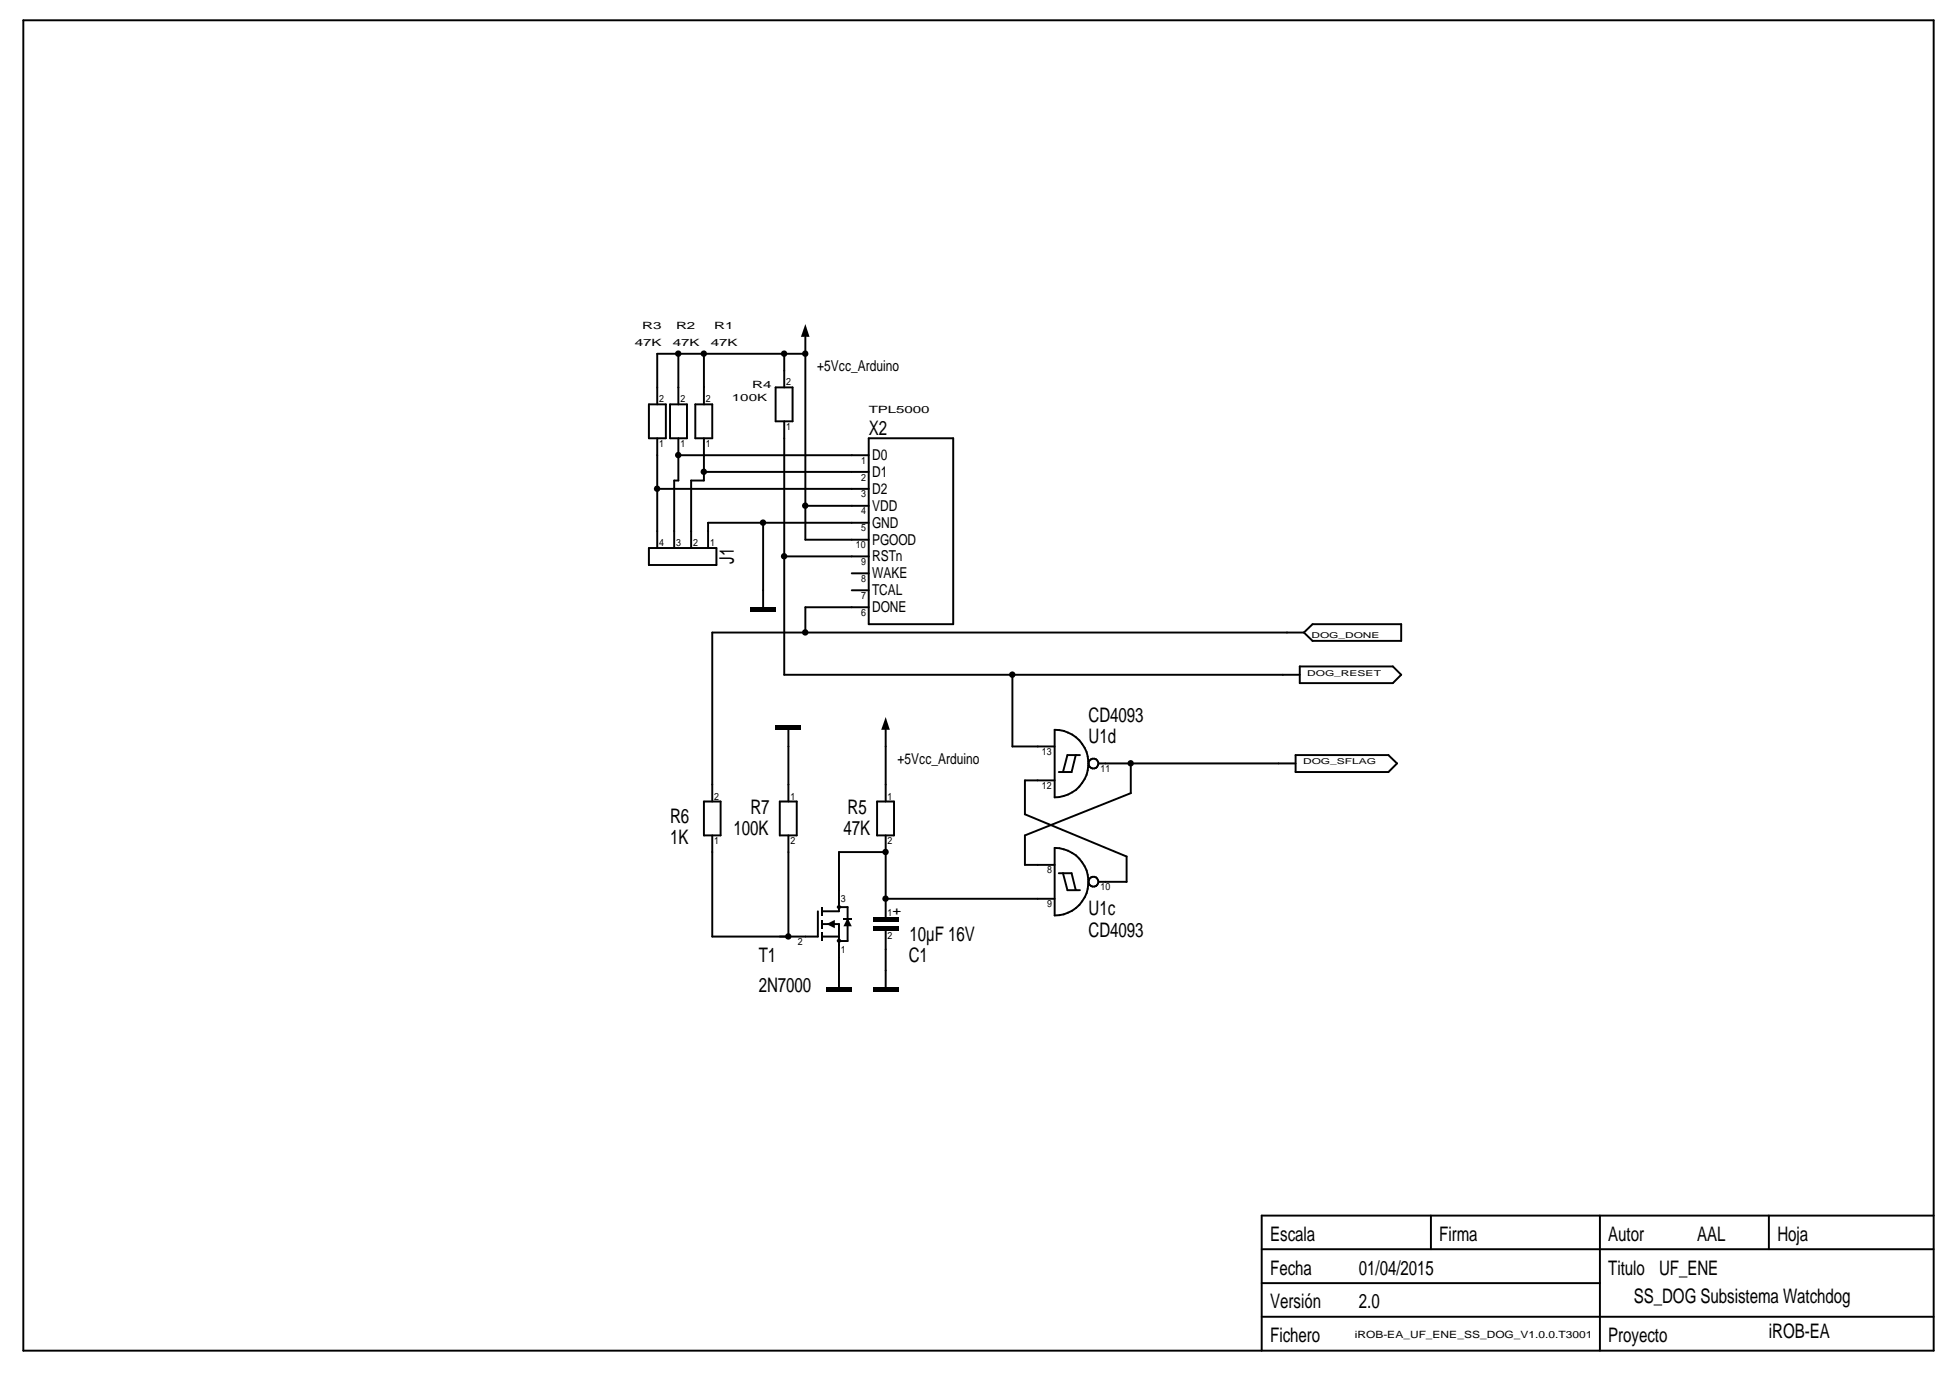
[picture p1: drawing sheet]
<svg xmlns="http://www.w3.org/2000/svg" width="297mm" height="210mm" viewBox="0 0 297 210" stroke-linecap="round" stroke-linejoin="round" font-family="sans-serif">
<g fill="none" stroke="#000" stroke-width=".3">
<path d="M3.6 3.1h291v202.6h-291zM103.3 53.9v7.7M107.2 53.9v7.7M118.1 59h2.6v5.2h-2.6zM119.5 53.9v5.1M122.7 51.3v30.9h9.6M122.7 53.9h-22.6v7.7M98.8 61.6h2.6v5.2h-2.6zM100.1 74.5h32.2M100.1 66.8v16.7M102.1 61.6h2.5v5.2h-2.5zM103.3 69.3h29"/>
<path d="M103.3 66.8v6.4h-.6v10.3M105.9 61.6h2.6v5.2h-2.6zM107.2 71.9h25.1M107.2 66.8v6.4h-1.9v10.3M116.2 79.6v12.9M119.5 64.2v38.6h78.5M122.7 77h9.6M132.3 79.6h-24.4v3.9M132.3 66.8h12.9v28.3h-12.9zM98.8 83.5h10.3v2.6h-10.3zM119.5 84.8h12.8M129.7 89.9h2.6"/>
<path d="M129.7 87.3h2.6M132.3 92.5h-9.6v3.9M198.6 96.4l1.3-1.3h13.5v2.5h-13.5zM198.6 96.4h-90.1v25.7M120.1 111.2v10.9M134.9 111.2v10.9M154.2 102.8v10.9h6.5M160.7 118.9h-4.6v5.1l15.5 6.5v3.8h-4.3M160.7 111.2a5.1 5.1 0 0 1 5.1 5.1 5.1 5.1 0 0 1-5.1 5.2zM163.9 115l-.7 2.6h-1.9M164.5 115h-1.9l-.7 2.6M167.3 116.3h30.1"/>
<path d="M172.3 116.3v4.5l-16.2 6.5v4.4h4.6M197.4 115h14.1l1.3 1.3-1.3 1.3h-14.1zM198 101.5h14.2l1.2 1.3-1.2 1.3h-14.2zM107.2 122.1h2.6v5.2h-2.6zM108.5 127.3v15.4h16.1v-3.9M118.8 122.1h2.6v5.2h-2.6zM120.1 127.3v15.4M127.8 138.2h1.3v5.1h-1.3M133.6 122.1h2.6v5.2h-2.6zM134.9 127.3v12.5M134.9 129.8h-7.1v9h-2.6M134.9 136.9h25.8"/>
<path d="M160.7 129.2a5.1 5.1 0 0 1 5.1 5.1 5.1 5.1 0 0 1-5.1 5.1zM161.3 133h1.9l.7 2.6M161.9 133l.7 2.6h1.9M125.2 140.8h2.6v9.6M125.2 142.7h2.6M134.9 141.7v8.7M192.2 195.5h51.5M192.2 190.3h102.4M218 185.2v5.1M243.7 185.2v20.5M269.4 185.2v5.1M294.6 185.2h-102.4v20.5"/>
<path d="M192.2 200.6h102.4"/>
<circle cx="166.6" cy="116.3" r=".76"/>
<circle cx="166.6" cy="134.3" r=".76"/>
</g>
<g fill="#000">
<path d="M122.7 49.4l.6 1.9h-1.3zM134.9 109.2l.6 2h-1.3zM125.9 140.8l1.3-.7v1.3zM129.1 139.8l.6 1.3h-1.2z"/>
<path d="M114.3 92.5h3.8v.6h-3.8z" fill-rule="evenodd"/>
<path d="M118.1 110.5h3.9v.7h-3.9z" fill-rule="evenodd"/>
<path d="M125.1 138.2h.3v1.2h-.3z" fill-rule="evenodd"/>
<path d="M128.5 139.8h1.2v.3h-1.2z" fill-rule="evenodd"/>
<path d="M133 139.8h3.8v.6h-3.8z" fill-rule="evenodd"/>
<path d="M125.1 142h.3v1.3h-.3z" fill-rule="evenodd"/>
<path d="M125.1 140.1h.3v1.3h-.3z" fill-rule="evenodd"/>
<path d="M125.9 150.4h3.8v.6h-3.8z" fill-rule="evenodd"/>
<path d="M133 150.4h3.8v.6h-3.8z" fill-rule="evenodd"/>
<path d="M133 141.1h3.8v.6h-3.8z" fill-rule="evenodd"/>
<circle cx="103.3" cy="53.9" r=".49"/>
<circle cx="107.2" cy="53.9" r=".49"/>
<circle cx="119.4" cy="53.9" r=".49"/>
<circle cx="122.7" cy="53.9" r=".49"/>
<circle cx="100.1" cy="74.4" r=".49"/>
<circle cx="103.3" cy="69.3" r=".49"/>
<circle cx="107.2" cy="71.9" r=".49"/>
<circle cx="116.2" cy="79.6" r=".49"/>
<circle cx="122.7" cy="77" r=".49"/>
<circle cx="119.4" cy="84.7" r=".49"/>
<circle cx="122.7" cy="96.3" r=".49"/>
<circle cx="154.2" cy="102.8" r=".49"/>
<circle cx="172.2" cy="116.3" r=".49"/>
<circle cx="127.8" cy="138.2" r=".33"/>
<circle cx="134.9" cy="136.9" r=".49"/>
<circle cx="134.9" cy="129.8" r=".49"/>
<circle cx="120.1" cy="142.6" r=".49"/>
<circle cx="127.8" cy="143.3" r=".33"/>
</g>
<g font-size="3">
<text x="132.3" y="66.3">X2</text>
<text x="111.8" y="85.9" transform="rotate(-90 111.8 85.9)">J1</text>
<text x="165.8" y="113.2">U1d</text>
<text x="165.8" y="109.9">CD4093</text>
<text x="102.1" y="125.3">R6</text>
<text x="114.3" y="124">R7</text>
<text x="129.1" y="124">R5</text>
<text x="102.1" y="128.5">1K</text>
<text x="111.7" y="127.3">100K</text>
<text x="128.5" y="127.3">47K</text>
<text x="138.6" y="143.3">10µF 16V</text>
<text x="165.8" y="139.4">U1c</text>
<text x="165.8" y="142.7">CD4093</text>
<text x="115.6" y="146.6">T1</text>
<text x="138.4" y="146.6">C1</text>
<text x="115.6" y="151">2N7000</text>
<text x="193.5" y="189">Escala</text>
<text x="219.2" y="189">Firma</text>
<text x="245" y="189">Autor</text>
<text x="258.5" y="189">AAL</text>
<text x="270.8" y="189">Hoja</text>
<text x="193.5" y="194.1">Fecha</text>
<text x="207" y="194.1">01/04/2015</text>
<text x="245" y="194.1">Titulo</text>
<text x="252.7" y="194.1">UF_ENE</text>
<text x="193.5" y="199.3">Versión</text>
<text x="207" y="199.3">2.0</text>
<text x="248.9" y="198.5">SS_DOG Subsistema Watchdog</text>
<text x="269.4" y="203.8">iROB-EA</text>
<text x="193.5" y="204.5">Fichero</text>
<text x="245" y="204.5">Proyecto</text>
</g>
<g font-size="2.3">
<text x="124.5" y="56.6">+5Vcc_Arduino</text>
<text x="132.8" y="70.1">D0</text>
<text x="132.8" y="77.8">VDD</text>
<text x="132.8" y="75.2">D2</text>
<text x="132.8" y="72.6">D1</text>
<text x="132.8" y="83">PGOOD</text>
<text x="132.8" y="80.4">GND</text>
<text x="132.8" y="88.1">WAKE</text>
<text x="132.8" y="85.5">RSTn</text>
<text x="132.8" y="93.3">DONE</text>
<text x="132.8" y="90.7">TCAL</text>
<text x="136.7" y="116.4">+5Vcc_Arduino</text>
<text x="137.3" y="139.4" transform="rotate(-90 137.3 139.4)">+</text>
</g>
<g font-size="1.5">
<text x="96.7" y="52.7">47K</text>
<text x="97.8" y="50.1">R3</text>
<text x="102.5" y="52.7">47K</text>
<text x="103" y="50.1">R2</text>
<text x="108.3" y="52.7">47K</text>
<text x="108.8" y="50.1">R1</text>
<text x="114.6" y="59.1">R4</text>
<text x="119.8" y="58.7">2</text>
<text x="100.4" y="61.3">2</text>
<text x="103.7" y="61.3">2</text>
<text x="107.5" y="61.3">2</text>
<text x="111.5" y="61">100K</text>
<text x="119.8" y="65.5">1</text>
<text x="132.3" y="62.9">TPL5000</text>
<text x="100.4" y="68.1">1</text>
<text x="103.7" y="68.1">1</text>
<text x="107.5" y="68.1">1</text>
<text x="131.2" y="70.7">1</text>
<text x="131.2" y="75.8">3</text>
<text x="131.2" y="73.2">2</text>
<text x="100.4" y="83.2">4</text>
<text x="103" y="83.2">3</text>
<text x="105.6" y="83.2">2</text>
<text x="108.2" y="83.2">1</text>
<text x="130.4" y="83.5">10</text>
<text x="131.2" y="80.9">5</text>
<text x="131.2" y="78.4">4</text>
<text x="131.2" y="88.6">8</text>
<text x="131.2" y="86.1">9</text>
<text x="131.2" y="93.8">6</text>
<text x="131.2" y="91.2">7</text>
<text x="158.7" y="115.1">13</text>
<text x="167.6" y="117.6">11</text>
<text x="108.8" y="121.8">2</text>
<text x="120.4" y="121.8">1</text>
<text x="135.2" y="121.8">1</text>
<text x="158.7" y="120.2">12</text>
<text x="108.8" y="128.6">1</text>
<text x="120.4" y="128.6">2</text>
<text x="135.2" y="128.6">2</text>
<text x="128.1" y="137.3">3</text>
<text x="159.5" y="133.1">8</text>
<text x="167.6" y="135.6">10</text>
<text x="135.2" y="143">2</text>
<text x="135.2" y="139.5">1</text>
<text x="159.5" y="138.2">9</text>
<text x="121.5" y="144">2</text>
<text x="128.1" y="145.2">1</text>
<text x="206.4" y="203.8">iROB-EA_UF_ENE_SS_DOG_V1.0.0.T3001</text>
</g>
<g font-size="1.2">
<text x="199.8" y="97.1">DOG_DONE</text>
<text x="199.1" y="102.9">DOG_RESET</text>
<text x="198.5" y="116.4">DOG_SFLAG</text>
</g>
</svg>
